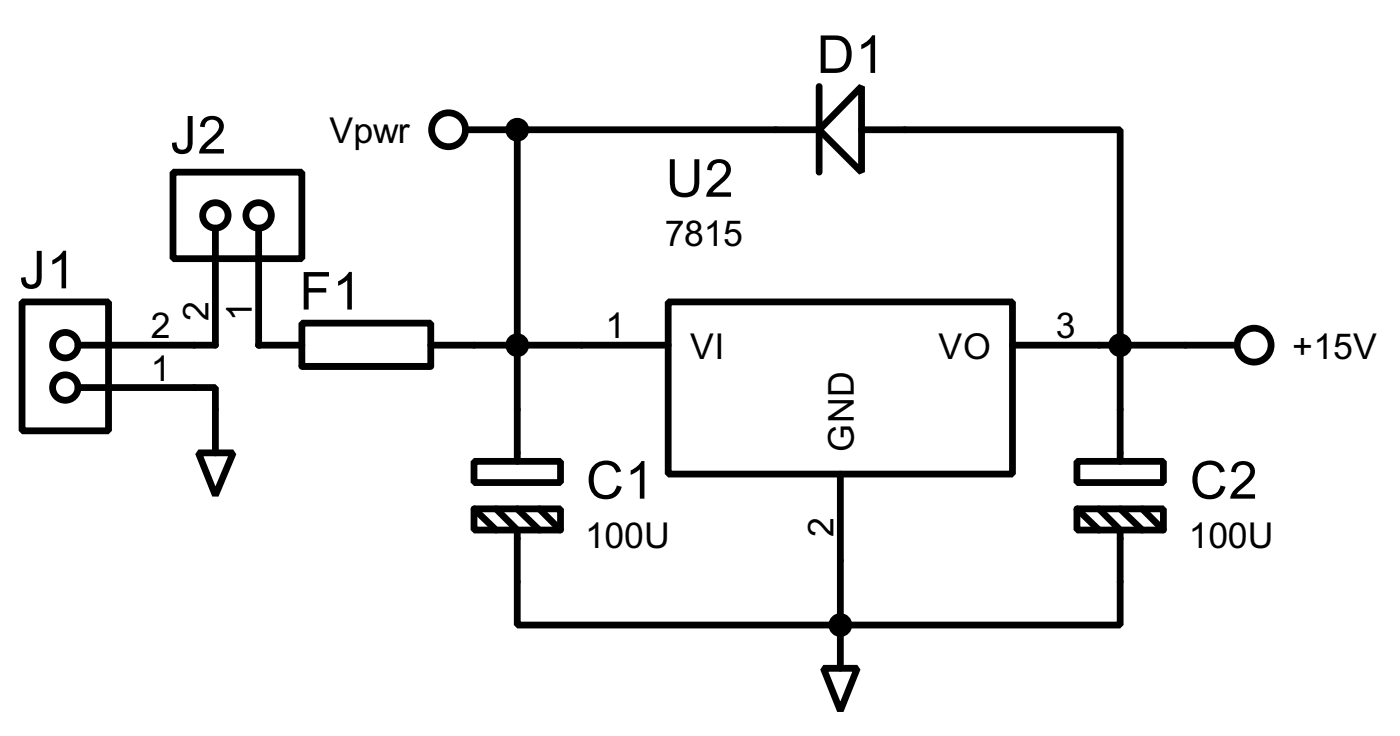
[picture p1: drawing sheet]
<svg xmlns="http://www.w3.org/2000/svg" width="83mm" height="43mm" viewBox="0 0 83 43" stroke-linecap="round" stroke-linejoin="round" font-family="sans-serif">
<g fill="#000">
<circle cx="30.5" cy="7.7" r=".2"/>
<circle cx="15.3" cy="20.4" r=".2"/>
<circle cx="49.6" cy="36.9" r=".2"/>
</g>
<g fill="none" stroke="#000" stroke-width=".4">
<path d="M1.3 17.8h5.1v7.6h-5.1zM10.2 10.2h7.6v5.1h-7.6zM12.7 13.5v6.9h-8.1M15.3 13.5v6.9h2.5M17.8 19.1h7.6v2.5h-7.6zM27.5 7.7h20.8M30.5 7.7v19.5M39.4 17.8h20.3v10.2h-20.3zM48.3 5.1v5.1M50.8 5.1v5.1l-2.5-2.5zM50.8 7.7h15.3v19.5M4.6 22.9h8.1v3.8"/>
<path d="M11.7 26.7h2.1l-1.1 2.5zM17.8 21.6h7.6M25.4 20.4h14M28 27.2h5.1v1.3h-5.1zM28 30h5.1v1.3h-5.1zM28 30l1.3 1.3M29.3 30l1.2 1.3v5.6h35.6v-5.6l-1.3-1.3M30.5 30l1.3 1.3M31.8 30l1.3 1.3M48.6 39.4h2l-1 2.5zM49.6 28v11.4M59.7 20.4h13.2"/>
<path d="M63.5 27.2h5.1v1.3h-5.1zM63.5 30h5.1v1.3h-5.1zM63.5 30l1.3 1.3M66.1 30l1.3 1.3M67.4 30l1.2 1.3"/>
<circle cx="12.7" cy="12.7" r=".75"/>
<circle cx="15.2" cy="12.7" r=".75"/>
<circle cx="26.4" cy="7.7" r="1"/>
<circle cx="3.8" cy="22.9" r=".75"/>
<circle cx="3.8" cy="20.4" r=".75"/>
<circle cx="73.9" cy="20.4" r="1"/>
</g>
<g fill="#000" stroke="#000" stroke-width=".4">
<circle cx="30.5" cy="7.7" r=".5"/>
<circle cx="30.5" cy="20.4" r=".5"/>
<circle cx="49.5" cy="36.9" r=".5"/>
<circle cx="66" cy="20.4" r=".5"/>
</g>
<g font-size="3.5">
<text x="48.2" y="4.3">D1</text>
<text x="10.1" y="9.1">J2</text>
<text x="39.3" y="11.6">U2</text>
<text x="1.2" y="17">J1</text>
<text x="17.7" y="18.3">F1</text>
<text x="34.6" y="29.4">C1</text>
<text x="70.2" y="29.4">C2</text>
</g>
<g font-size="2.4">
<text x="19.4" y="8.5">Vpwr</text>
<text x="39.2" y="14.5">7815</text>
<text x="8.9" y="22.5">1</text>
<text x="8.9" y="20">2</text>
<text x="12.3" y="19" transform="rotate(-90 12.3 19)">2</text>
<text x="14.9" y="19" transform="rotate(-90 14.9 19)">1</text>
<text x="35.7" y="20">1</text>
<text x="40.7" y="21.2">VI</text>
<text x="55.3" y="21.2">VO</text>
<text x="62.3" y="20">3</text>
<text x="76.2" y="21.2">+15V</text>
<text x="50.4" y="26.7" transform="rotate(-90 50.4 26.7)">GND</text>
<text x="34.5" y="32.3">100U</text>
<text x="49.2" y="31.7" transform="rotate(-90 49.2 31.7)">2</text>
<text x="70.1" y="32.3">100U</text>
</g>
</svg>
